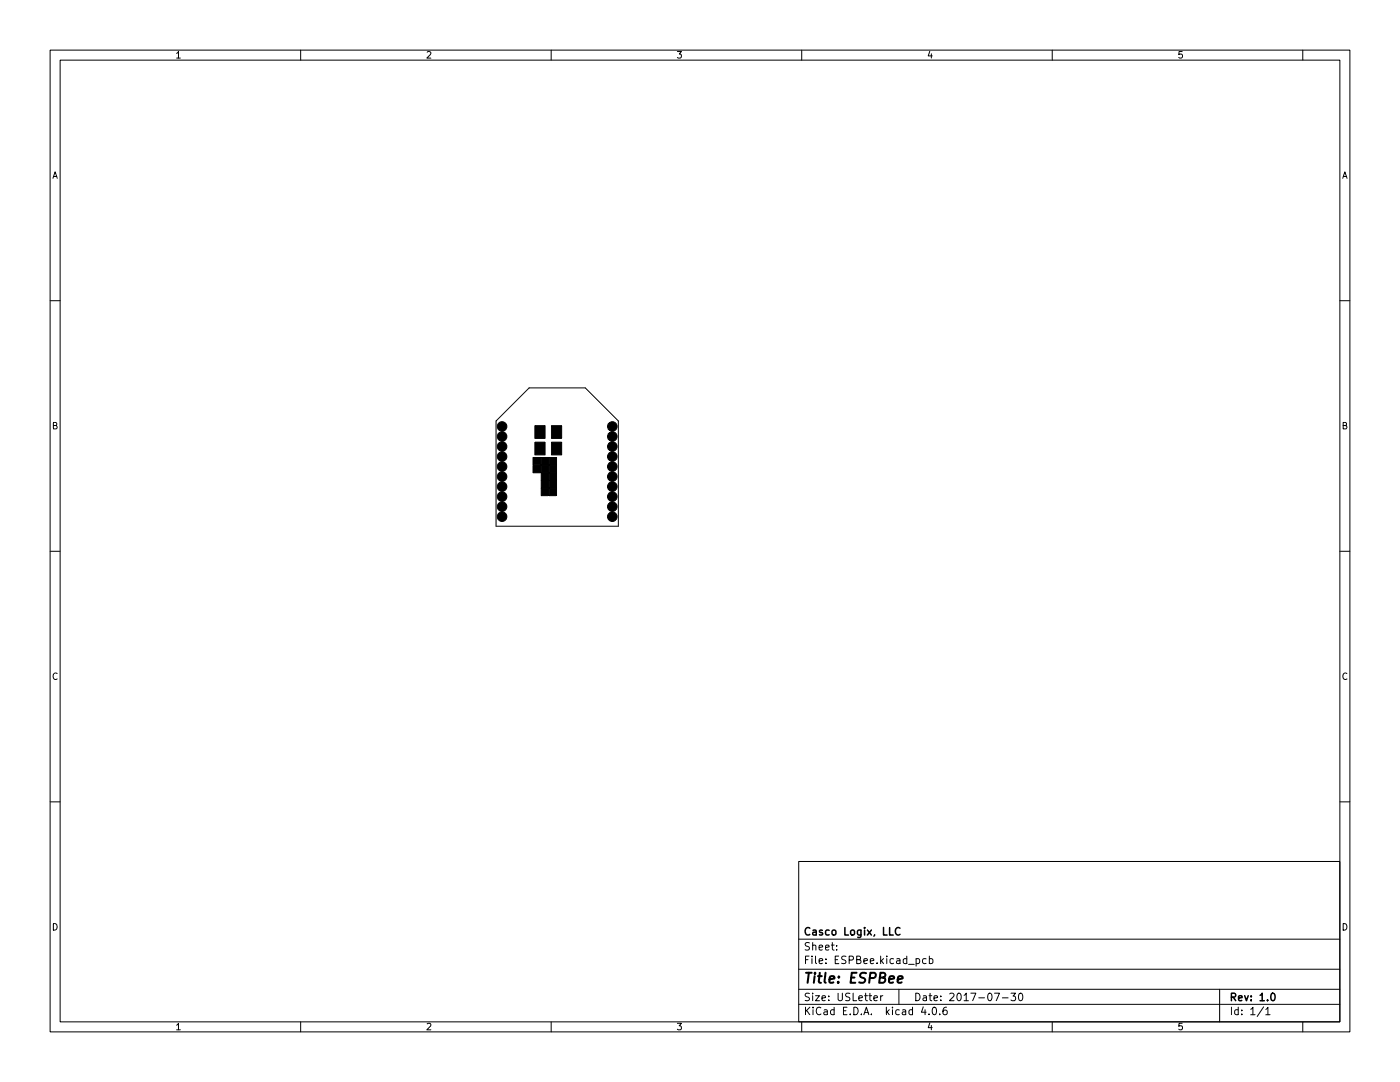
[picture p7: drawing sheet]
<svg xmlns="http://www.w3.org/2000/svg" width="279mm" height="216mm" viewBox="0 0 279 216" stroke-linecap="round" stroke-linejoin="round" font-family="sans-serif">
<g fill="none" stroke="#000" stroke-width=".2">
<path d="M10 10h259.4v195.9h-259.4zM12 12h255.4v191.9h-255.4zM60 10v2M110 10v2M160 10v2M210 10v2M260 10v2M10 60h2M267.4 60h2M105.6 77.4h11.2l6.6 6.6v21h-24.4v-21zM10 110h2M267.4 110h2"/>
<path d="M10 160h2M267.4 160h2M159.4 171.9h108v32h-108zM159.4 197.4h108M159.4 193.4h108M159.4 187.4h108M167 189.4v.2M167 188.7v.1M174.4 199.2l.7-.2-.1-.3h-.4l-.2 .2 .1 .7h.5M175.8 198.7v1M176.2 198.7l-.4 .3M179.4 197.4v3"/>
<path d="M182.8 191.4l.5-.1 .2 .3-.1 .6h-.6M184.8 191.4l-.4-.1-.3 .3 .2 .6h.5M185.5 191.4l.4-.1 .3 .3-.2 .6h-.5M185.5 190.8v1.5M198.5 198.2h1l-.7 1.5M200 199.1h1.2M201.8 198.2h.9l-.5 .5 .4 .2v.6l-.2 .2-.6-.2M203.4 198.3l.2-.1a.8 .8 0 0 1 .5 .7 .8 .8 0 0 1-.5 .8l-.2-.2-.1-.4zM243.4 197.4v6.5M60 203.9v2M110 203.9v2M159.4 200.4h108"/>
<path d="M160 203.9v2M184.3 200.9l-.4 1.1h.9M185.4 202.3v.2M186.3 201h.1a.8 .8 0 0 1 .5 .7 .8 .8 0 0 1-.5 .8 1 1 0 0 1-.1-1.5zM187.5 202.3v.2M188.9 201h-.4a1.01 1.01 0 0 0 0 1.5l.5-.2v-.5l-.2-.3-.5 .1-.1 .2M210 203.9v2M252.2 200.9l-1.3 1.9M252.6 201.4l.4-.4v1.5M252.6 202.5h.9M260 203.9v2"/>
</g>
<path d="M179.6 185.2a.71 .71 0 0 0-1 .5 .71 .71 0 0 0 .7 .9l.3-.2M253.8 198.2h.2a.8 .8 0 0 1 .5 .7 .8 .8 0 0 1-.5 .8 1 1 0 0 1-.2-1.5z" fill="none" stroke="#000" stroke-width=".3"/>
<path d="M179.2 195.4l.9-.2v-.3l-.6-.1-.3 .3v.9h.7" fill="none" stroke="#000" stroke-width=".4"/>
<g fill="#000" stroke="#000" stroke-width=".2">
<path d="M106.7 88.2h2.1v2.6h-2.1zM106.7 84.9h2.1v2.6h-2.1zM106.4 92.9h1.5v1.4h-1.5zM106.4 91.3h1.5v1.4h-1.5zM108 91.3h1.5v1.5h-1.5zM108 92.8h1.5v1.5h-1.5zM108 94.3h1.5v1.5h-1.5zM108 95.9h1.5v1.5h-1.5zM108 97.4h1.5v1.5h-1.5zM109.6 91.3h1.5v1.5h-1.5zM109.6 92.8h1.5v1.5h-1.5zM109.6 94.3h1.5v1.5h-1.5z"/>
<path d="M109.6 95.9h1.5v1.5h-1.5zM109.6 97.4h1.5v1.5h-1.5zM110 88.2h2.1v2.6h-2.1zM110 84.9h2.1v2.6h-2.1z"/>
<circle cx="100.2" cy="91.1" r=".95"/>
<circle cx="100.2" cy="97.1" r=".95"/>
<circle cx="100.2" cy="99.1" r=".95"/>
<circle cx="100.2" cy="95.1" r=".95"/>
<circle cx="100.2" cy="93.1" r=".95"/>
<circle cx="100.2" cy="85.1" r=".95"/>
<circle cx="100.2" cy="89.1" r=".95"/>
<circle cx="100.2" cy="87.1" r=".95"/>
<circle cx="122.2" cy="91.1" r=".95"/>
<circle cx="122.2" cy="97.1" r=".95"/>
<circle cx="122.2" cy="93.1" r=".95"/>
<circle cx="122.2" cy="99.1" r=".95"/>
<circle cx="122.2" cy="95.1" r=".95"/>
<circle cx="122.2" cy="85.1" r=".95"/>
<circle cx="122.2" cy="89.1" r=".95"/>
<circle cx="122.2" cy="87.1" r=".95"/>
<circle cx="100.2" cy="101.1" r=".95"/>
<circle cx="100.2" cy="103.1" r=".95"/>
<circle cx="122.2" cy="101.1" r=".95"/>
<circle cx="122.2" cy="103.1" r=".95"/>
</g>
<text font-size="2.8" x="160.4" y="196.2">Title: ESPBee</text>
<g font-size="2.1">
<text x="160.4" y="189.7">Sheet:</text>
<text x="160.4" y="186.7">Casco Logix, LLC</text>
<text x="160.4" y="192.4">File: ESPBee.kicad_pcb</text>
<text x="160.4" y="202.5">KiCad E.D.A. kicad 4.0.6</text>
<text x="160.4" y="199.7">Size: USLetter</text>
<text x="182.4" y="199.7">Date: 2017-07-30</text>
<text x="245.4" y="199.7">Rev: 1.0</text>
<text x="245.4" y="202.5">Id: 1/1</text>
</g>
<g font-size="1.8">
<text x="35" y="11.6">1</text>
<text x="85" y="11.6">2</text>
<text x="135" y="11.6">3</text>
<text x="185" y="11.6">4</text>
<text x="235" y="11.6">5</text>
<text x="10.3" y="35.6">A</text>
<text x="267.7" y="35.6">A</text>
<text x="10.3" y="85.7">B</text>
<text x="267.7" y="85.7">B</text>
<text x="10.3" y="135.6">C</text>
<text x="267.7" y="135.6">C</text>
<text x="10.3" y="185.7">D</text>
<text x="267.7" y="185.7">D</text>
<text x="35" y="205.6">1</text>
<text x="85" y="205.6">2</text>
<text x="135" y="205.6">3</text>
<text x="185" y="205.6">4</text>
<text x="235" y="205.6">5</text>
</g>
</svg>
